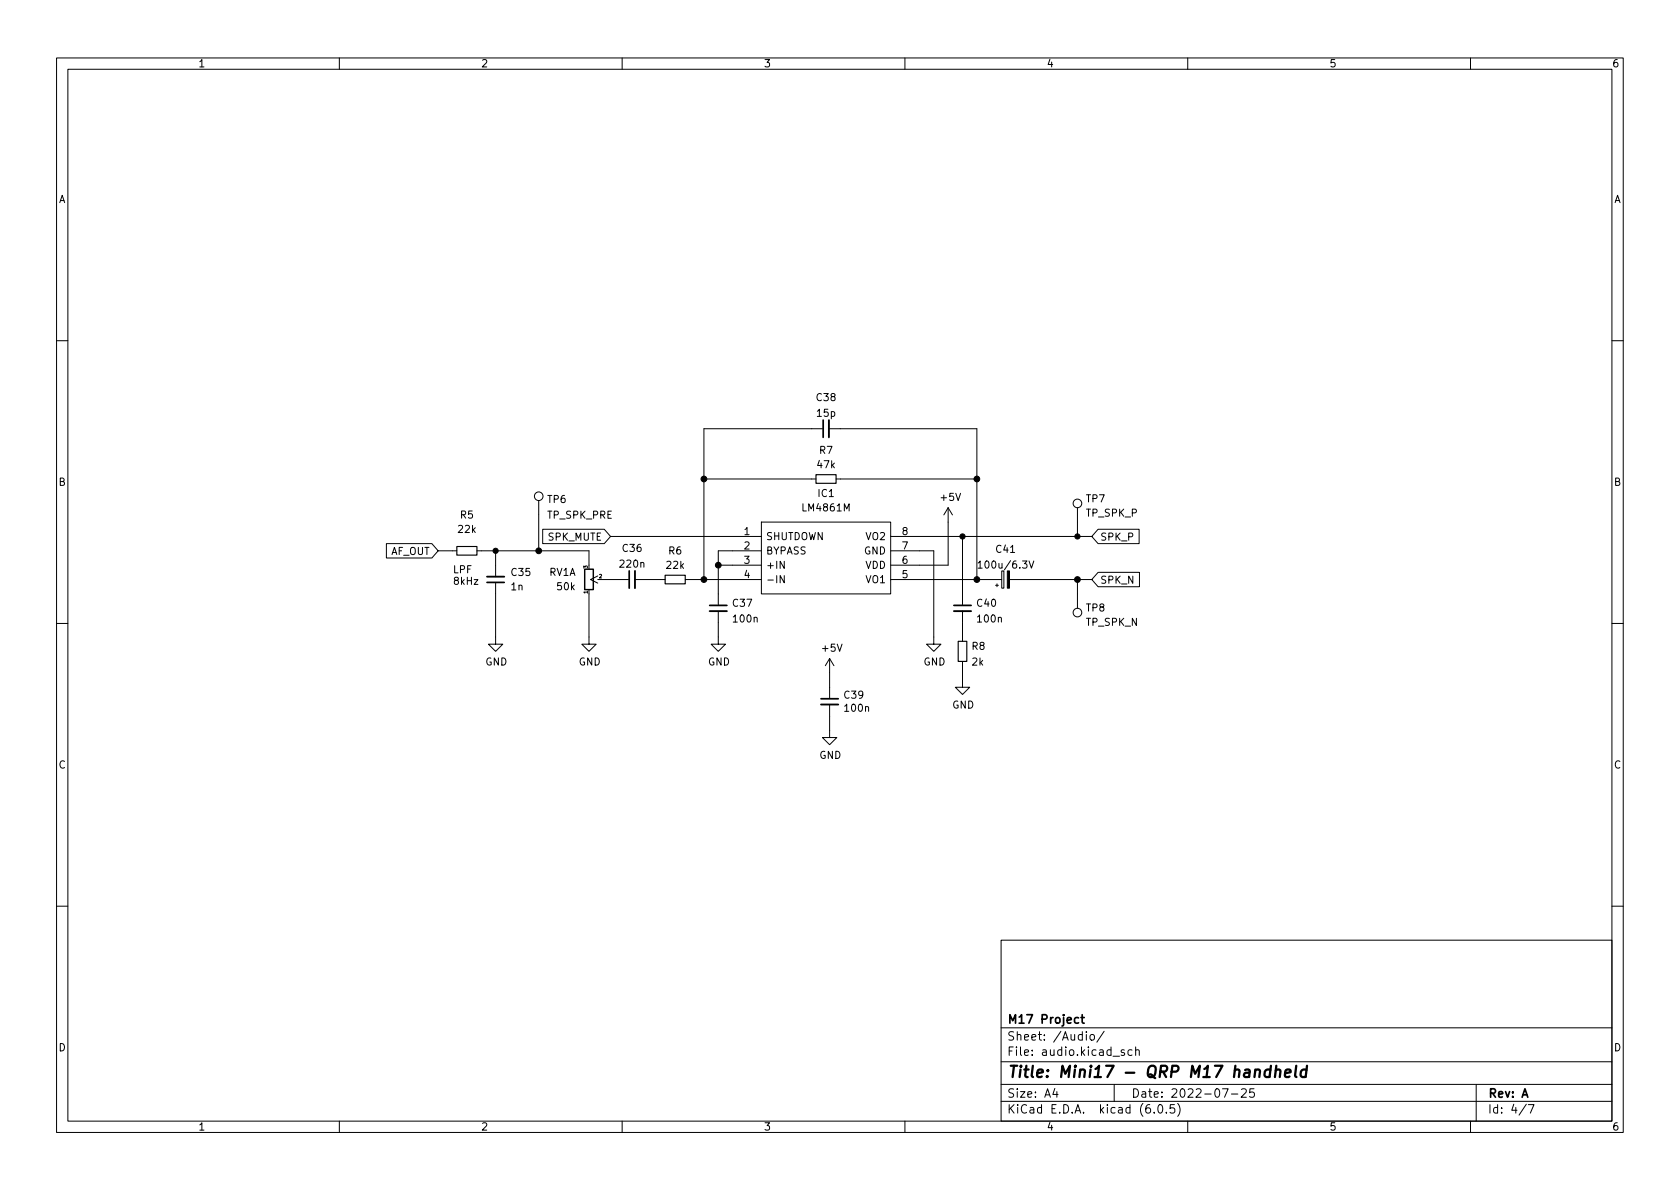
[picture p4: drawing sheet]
<svg xmlns="http://www.w3.org/2000/svg" width="297mm" height="210mm" viewBox="0 0 297 210" stroke-linecap="round" stroke-linejoin="round" font-family="sans-serif">
<g fill="none" stroke="#000" stroke-width=".18">
<path d="M10 10.2h277v190.1h-277zM12 12.2h273v186.1h-273zM60 10.2v2M110 10.2v2M160 10.2v2M210 10.2v2M260 10.2v2M10 60.2h2M145.4 75.8h-20.9v26.7M146.6 75.8h26.1v26.7M285 60.2h2M68.3 96.1h8.1l1.1 1.3-1.1 1.3h-8.1z"/>
<path d="M77.5 97.4h3.3M84.3 97.4h19.8v2.5M87.6 97.4v4.6M95.2 88.5v8.9M96 93.6h10.8l1.1 1.3-1.1 1.2h-10.8zM107.9 94.9h26.7M124.5 84.7h19.8M127 99.9h7.6M134.6 92.3h22.9v12.7h-22.9zM134.6 97.4h-7.6v9.5M147.8 84.7h24.9M157.5 97.4h7.6v16.5h1.3l-1.3 1.3-1.3-1.3h1.3"/>
<path d="M157.5 94.9h35.5M167.6 89.8l-.7 1.3M167.6 89.8v10.1h-10.1M167.6 89.8l.8 1.3M170.2 94.9v12M172.9 99.6l.4-.4v1.3M181.9 99.2l.5 1.3 .4-1.3M190.5 89.8v5.1M194.2 93.6h7.2v2.5h-7.2l-1.2-1.2zM10 110.2h2M87.6 103.1v10.8h1.3l-1.3 1.3-1.2-1.3h1.2M104.1 105v8.9h1.3l-1.3 1.3-1.2-1.3h1.2"/>
<path d="M105.7 101.8l-1.3 .7 1.3 .6M106.7 102.5h4.4M112.3 102.5h5.3M121.2 102.5h13.4M127 108.1v5.8h1.3l-1.3 1.3-1.3-1.3h1.3M138.7 101.8v1.3l-.8-1.3v1.3M146.7 116.5l-.8 1.2M146.7 116.5v6.9M146.7 116.5l.7 1.2M157.5 102.5h19.6M170.2 117v4.5h1.2l-1.2 1.3-1.3-1.3h1.3M170.2 108.1v5.3"/>
<path d="M172.9 100.5h.8M176 103.5h.5M176.3 103.2v.6M177.1 101h.4v3h-.4zM178.5 102.5h14.5M190.5 102.5v5.1M194.2 101.2h7.3v2.6h-7.3l-1.2-1.3zM285 110.2h2M146.7 124.6v5.8h1.3l-1.3 1.3-1.3-1.3h1.3M10 160.2h2M177 166.3h108v32h-108zM285 160.2h2"/>
<path d="M60 198.3v2M110 198.3v2M160 198.3v2M177 194.8h108M177 191.8h108M177 187.8h108M177 181.8h108M186.5 192.5l-.4 1h1M186.9 193v1M192.1 182.4v.2M192.1 182.9v1M192.8 183.1l.2-.2 .4 .2 .1 .5-.1 .3h-.4l-.2-.1z"/>
<path d="M195.2 182.4l-1.3 1.9M197 191.8v3M198.8 185.7l-.4-.1-.2 .2 .1 .3 .5 .1v.4h-.6M200.1 185.7l-.4-.1-.3 .3v.4l.2 .3h.5M200.8 185.8l.2-.2 .4 .1v.9M200.8 185.1v1.5M204.1 196.7v.1M204.9 195.4l.2-.1a.81 .81 0 0 1 .6 .7 .81 .81 0 0 1-.3 .8h-.2a.81 .81 0 0 1-.6-.6 .81 .81 0 0 1 .3-.8zM206.2 196.7v.1M207.6 195.3h-.7v.7l.2-.1 .5 .1 .1 .2-.1 .5-.2 .1-.5-.1M208.2 195.1a1.72 1.72 0 0 1 0 2.3M210 198.3v2"/>
<path d="M216.1 192.5h1l-.6 1.5M217.7 193.5h1.2M219.5 192.7l.6-.2 .2 .2 .1 .3-1 1h1M221.7 192.5h-.7l-.1 .7 .2-.1 .5 .1 .2 .2-.1 .5-.2 .1-.6-.1M260 198.3v2M261 191.8v6.5M269.9 195.3l-1.3 1.9M270.2 195.3h1l-.6 1.5"/>
<circle cx="95.2" cy="87.8" r=".76"/>
<circle cx="190.5" cy="89" r=".76"/>
<circle cx="190.5" cy="108.3" r=".76"/>
</g>
<path d="M224.6 189.2a.66 .66 0 0 0-1 .3v.6l.1 .3 .2 .1 .6-.1M224.7 188.5l-.2 2M225.6 189.3a.49 .49 0 0 1 .8 .1l-.1 1.1M225.7 188.5l-.3 2M227.2 189.8l1-.2-.1-.4-.1-.1-.6 .1-.2 1 .2 .3 .6-.1M229.2 188.5l-.2 1.7 .2 .3M231 189.2a.66 .66 0 0 0-1 .3l-.1 .6 .2 .3 .2 .1 .6-.1M231.1 188.5l-.3 2" fill="none" stroke="#000" stroke-width=".4"/>
<path d="M145.5 74.3v3M86.1 103h3.1M111.3 101v3M125.5 107.1h3M168.7 107.1h3M145.2 123.6h3M191.1 179.9h.6M191.3 179.4v1.3l.4 .2M190.7 180l-.4-.1-.3 .3v.4l.1 .3h.6" fill="none" stroke="#000" stroke-width=".3"/>
<path d="M146.6 74.3v3M86.1 102h3.1M112.3 101v3M125.5 108.1h3M168.7 108.1h3M145.2 124.6h3" fill="none" stroke="#000" stroke-width=".33"/>
<g fill="#000" stroke="#000" stroke-width=".18">
<path d="M178.1 101h.4v3h-.4z"/>
<circle cx="87.6" cy="97.4" r=".46"/>
<circle cx="95.3" cy="97.4" r=".51"/>
<circle cx="124.5" cy="84.7" r=".51"/>
<circle cx="127" cy="99.9" r=".51"/>
<circle cx="170.2" cy="94.9" r=".46"/>
<circle cx="172.7" cy="84.7" r=".51"/>
<circle cx="190.5" cy="94.9" r=".46"/>
<circle cx="124.5" cy="102.5" r=".51"/>
<circle cx="172.7" cy="102.5" r=".51"/>
<circle cx="190.5" cy="102.5" r=".51"/>
</g>
<path d="M80.8 96.6h3.5v1.6h-3.5zM144.3 83.9h3.5v1.6h-3.5zM117.6 101.7h3.6v1.5h-3.6zM169.4 113.4h1.5v3.6h-1.5z" fill="none" stroke="#000" stroke-width=".2"/>
<path d="M103.4 100.7h1.5v3.6h-1.5z" fill="none" stroke="#000" stroke-width=".25"/>
<text font-size="2.8" x="178" y="190.6">Title: Mini17 - QRP M17 handheld</text>
<g font-size="2.1">
<text x="178" y="184">Sheet: /Audio/</text>
<text x="178" y="181">M17 Project</text>
<text x="178" y="186.7">File: audio.kicad_sch</text>
<text x="178" y="196.9">KiCad E.D.A. kicad (6.0.5)</text>
<text x="178" y="194.1">Size: A4</text>
<text x="200" y="194.1">Date: 2022-07-25</text>
<text x="263" y="194.1">Rev: A</text>
<text x="263" y="196.9">Id: 4/7</text>
</g>
<g font-size="1.8">
<text x="35" y="11.9">1</text>
<text x="85" y="11.9">2</text>
<text x="135" y="11.9">3</text>
<text x="185" y="11.9">4</text>
<text x="235" y="11.9">5</text>
<text x="285" y="11.9">6</text>
<text x="10.3" y="35.9">A</text>
<text x="285.3" y="35.9">A</text>
<text x="144.4" y="70.9">C38</text>
<text x="144.5" y="73.7">15p</text>
<text x="144.6" y="82.8">47k</text>
<text x="144.9" y="80.3">R7</text>
<text x="10.3" y="85.9">B</text>
<text x="96.8" y="88.9">TP6</text>
<text x="144.7" y="87.9">IC1</text>
<text x="166.4" y="88.6">+5V</text>
<text x="192.1" y="88.8">TP7</text>
<text x="285.3" y="85.9">B</text>
<text x="81.1" y="94.2">22k</text>
<text x="81.4" y="91.7">R5</text>
<text x="96.8" y="91.7">TP_SPK_PRE</text>
<text x="96.9" y="95.6">SPK_MUTE</text>
<text x="131.6" y="94.6">1</text>
<text x="135.4" y="95.5">SHUTDOWN</text>
<text x="142.1" y="90.4">LM4861M</text>
<text x="153.2" y="95.5">VO2</text>
<text x="159.5" y="94.6">8</text>
<text x="192.1" y="91.4">TP_SPK_P</text>
<text x="194.5" y="95.6">SPK_P</text>
<text x="69" y="98.1">AF_OUT</text>
<text x="80" y="101.4">LPF</text>
<text x="90.5" y="101.8">C35</text>
<text x="97.1" y="101.8">RV1A</text>
<text x="109.7" y="100.4">220n</text>
<text x="110.1" y="97.6">C36</text>
<text x="117.9" y="100.6">22k</text>
<text x="118.2" y="98">R6</text>
<text x="131.6" y="97.1">2</text>
<text x="131.6" y="99.7">3</text>
<text x="135.4" y="98">BYPASS</text>
<text x="135.4" y="100.6">+IN</text>
<text x="152.8" y="98">GND</text>
<text x="153" y="100.6">VDD</text>
<text x="159.5" y="99.7">6</text>
<text x="159.5" y="97.1">7</text>
<text x="173.7" y="100.5">100u/6.3V</text>
<text x="176.2" y="97.8">C41</text>
<text x="80" y="103.4">8kHz</text>
<text x="90.4" y="104.4">1n</text>
<text x="98.6" y="104.4">50k</text>
<text x="129.6" y="107.3">C37</text>
<text x="131.6" y="102.2">4</text>
<text x="135.4" y="103.1">-IN</text>
<text x="153.2" y="103.1">VO1</text>
<text x="159.5" y="102.2">5</text>
<text x="172.8" y="107.3">C40</text>
<text x="194.5" y="103.2">SPK_N</text>
<text x="129.8" y="110.1">100n</text>
<text x="173" y="110.1">100n</text>
<text x="192" y="110.7">TP_SPK_N</text>
<text x="192.1" y="108.1">TP8</text>
<text x="85.8" y="117.7">GND</text>
<text x="102.3" y="117.7">GND</text>
<text x="125.2" y="117.7">GND</text>
<text x="145.5" y="115.2">+5V</text>
<text x="163.3" y="117.7">GND</text>
<text x="171.9" y="114.9">R8</text>
<text x="171.9" y="117.7">2k</text>
<text x="149.3" y="123.5">C39</text>
<text x="149.5" y="125.9">100n</text>
<text x="168.3" y="125.3">GND</text>
<text x="10.3" y="135.9">C</text>
<text x="144.8" y="134.2">GND</text>
<text x="285.3" y="135.9">C</text>
<text x="10.3" y="185.9">D</text>
<text x="285.3" y="185.9">D</text>
<text x="35" y="199.9">1</text>
<text x="85" y="199.9">2</text>
<text x="135" y="199.9">3</text>
<text x="185" y="199.9">4</text>
<text x="235" y="199.9">5</text>
<text x="285" y="199.9">6</text>
</g>
<g font-size=".9">
<text x="103.9" y="100.5" transform="rotate(-90 103.9 100.5)">3</text>
<text x="103.9" y="105" transform="rotate(-90 103.9 105)">1</text>
<text x="105.9" y="102.2">2</text>
</g>
</svg>
